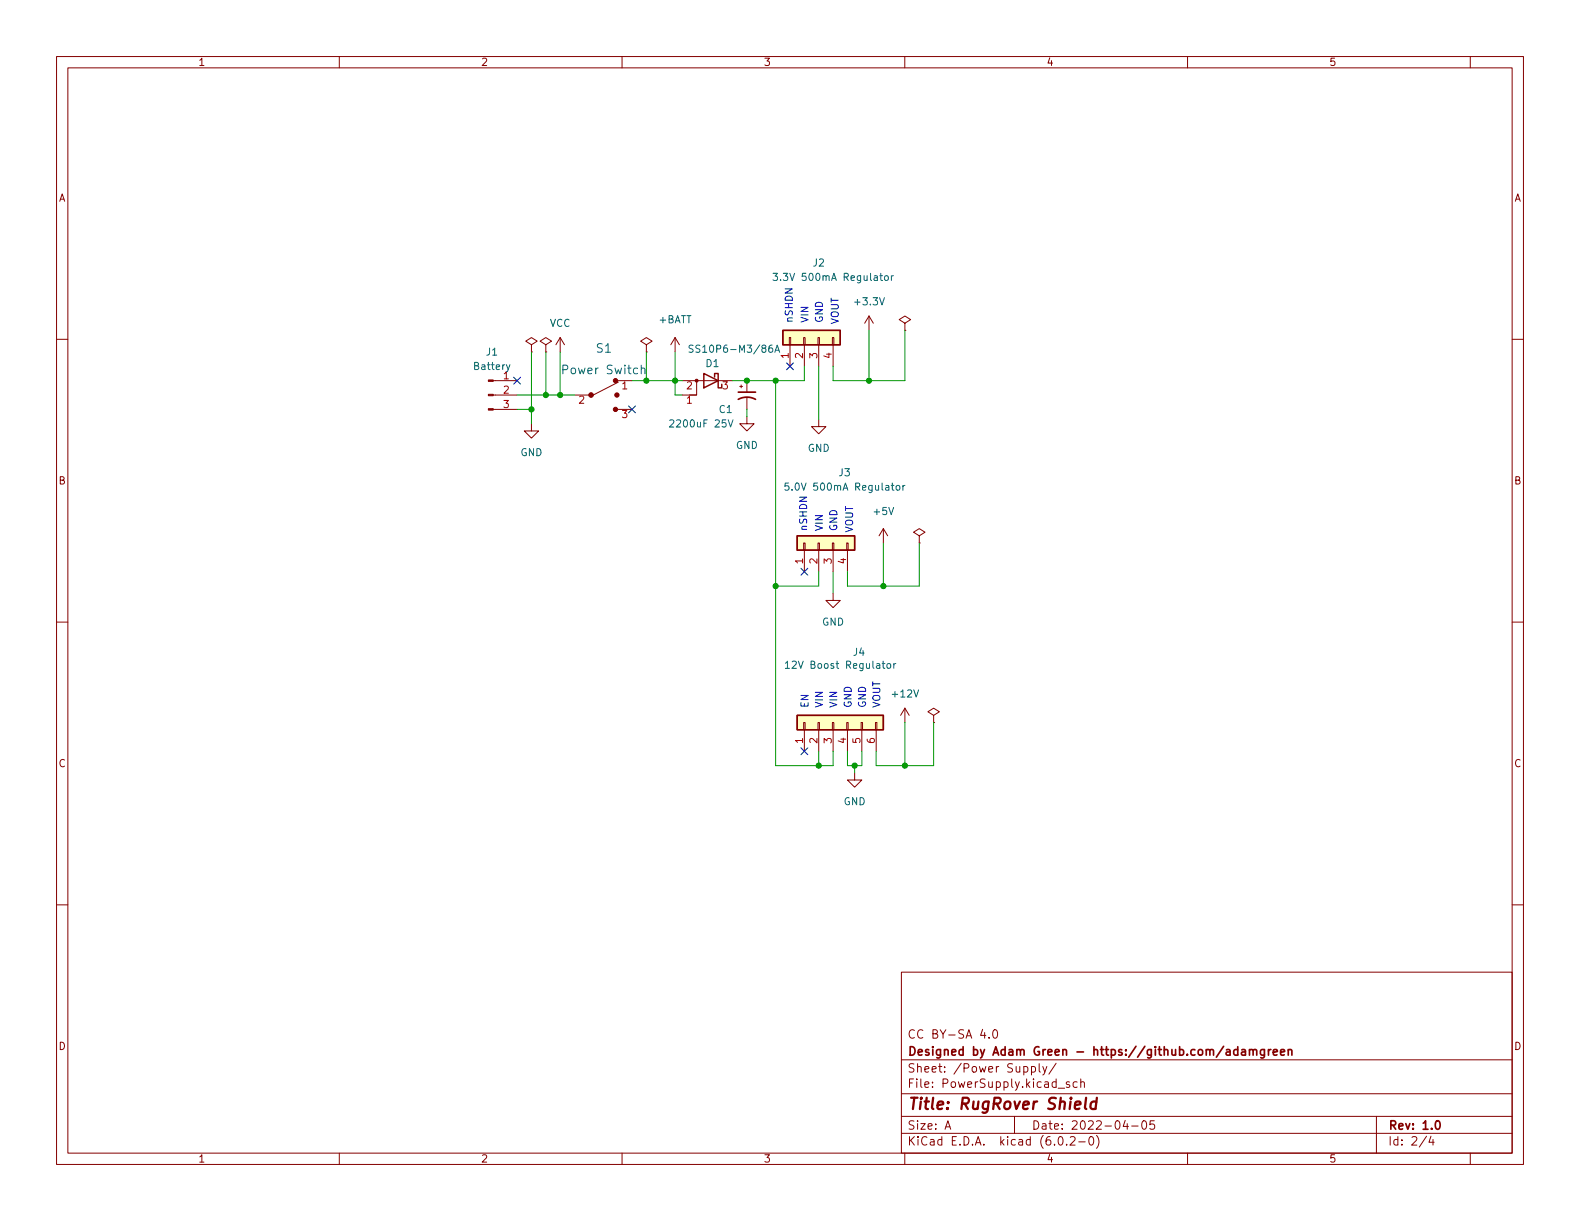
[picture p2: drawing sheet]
<svg xmlns="http://www.w3.org/2000/svg" width="279mm" height="216mm" viewBox="0 0 279 216" stroke-linecap="round" stroke-linejoin="round" font-family="sans-serif">
<g fill="none" stroke="#840000" stroke-width=".18">
<path d="M10 10h259.4v195.9h-259.4zM12 12h255.4v191.9h-255.4zM60 10v2M110 10v2M160 10v2M210 10v2M260 10v2M10 60h2M99.1 59.7l-.8 1.3M99.1 59.7v2.5M99.1 59.7l.7 1.3M119.4 59.7l-.8 1.3"/>
<path d="M119.4 59.7v2.5M119.4 59.7l.7 1.3M139.6 59.7h.2v1.3h-.2zM142.1 59.7h.3v1.3h-.3zM144.7 59.7h.2v1.3h-.2zM147.2 59.7h.2v1.3h-.2zM153.7 55.9l-.8 1.3M153.7 55.9v2.5M153.7 55.9l.7 1.3M160 57.2l1-.7-1-.6-1 .6 1 .7v1.2M160 58.4h.1M267.4 60h2"/>
<path d="M87.2 72.4h4.2M87.2 69.9h4.2M87.2 67.3h4.2M94 61l1-.7-1-.6-1 .6 1 .7v1.2M94 62.2h.1M94 74.9v1.3h1.2l-1.2 1.3-1.3-1.3h1.3M96.5 61l1-.7-1-.6-1 .6 1 .7v1.2M96.5 62.2h.1M101.6 69.9h2.5M109.2 72.4h2.6M109.2 67.3h2.6M109.3 67.6l-4.4 2.3"/>
<path d="M114.3 61l1-.7-1-.6-1 .6 1 .7v1.2M114.3 62.2h.1M120.6 69.9h2.6M120.6 67.3h2.6M129.5 67.3h-6.3v2.6h-1.3M130.8 68.3h.5M131.1 68.1v.5M132.1 73.7v1.2h1.2l-1.2 1.3-1.3-1.3h1.3M132.1 67.3v2M132.1 70.4v2M139.7 61v3.8M142.2 61v3.8"/>
<path d="M144.8 74.2v1.2h1.2l-1.2 1.3-1.3-1.3h1.3M144.8 61v3.8M147.3 61v3.8M142.1 96h.3v1.3h-.3zM142.2 97.3v3.8M144.7 96h.2v1.3h-.2zM144.8 97.3v3.8M147.2 96h.2v1.3h-.2zM147.3 97.3v3.8M149.7 96h.3v1.3h-.3zM149.9 97.3v3.8M156.2 93.5l-.8 1.2"/>
<path d="M156.2 93.5v2.5M156.2 93.5l.8 1.2M162.6 94.7l1-.6-1-.6-1.1 .6 1.1 .6v1.3M162.6 96h.1M10 110h2M147.3 104.9v1.3h1.3l-1.3 1.2-1.3-1.2h1.3M267.4 110h2M142.1 127.8h.3v1.2h-.3zM142.2 129v3.8M144.7 127.8h.2v1.2h-.2zM144.8 129v3.8M147.2 127.8h.2v1.2h-.2z"/>
<path d="M147.3 129v3.8M149.7 127.8h.3v1.2h-.3zM149.9 129v3.8M151.1 136.7v1.2h1.3l-1.3 1.3-1.2-1.3h1.2M152.3 127.8h.2v1.2h-.2zM152.4 129v3.8M154.8 127.8h.3v1.2h-.3zM154.9 129v3.8M160 125.2l-.7 1.3M160 125.2v2.6M160 125.2l.8 1.3M165.1 126.5l1-.6-1-.7-1 .7 1 .6v1.3"/>
<path d="M165.1 127.8h.1M10 160h2M267.4 160h2M159.4 171.9h108v32h-108zM159.4 197.4h108M159.4 193.4h108M159.4 187.4h108M167.1 199.7l.5-1.5 .5 1.5M167.3 199.2h.7M174.9 183.4v.2M175.7 182.2l.2-.1a.81 .81 0 0 1 .6 .6 .81 .81 0 0 1-.3 .8l-.2 .1a.81 .81 0 0 1-.3-1.4zM179.4 197.4v3"/>
<path d="M182.4 188.7l.4-.1 .3 .3v.4l-.1 .2h-.6M182.4 188.6v1.5M183.8 188.1v1.3l.2 .2M184.4 188.6l.4 1M185.1 188.6l-.5 1.3-.2 .2M186.8 188l-1.3 1.9M187.1 192.4h1.2M189.1 191.4l-.3-.1-.3 .2 .1 .2 .5 .2v.3h-.6M190.5 191.4l-.5-.1-.2 .3v.4l.1 .2h.6M191.1 191.4l.2-.1 .4 .1 .1 .9M191.1 190.8v1.5M199 198.1l-.4 1.1h.9"/>
<path d="M199.3 198.7v1M200.1 199.1h1.2M202.1 198.2h.2a.81 .81 0 0 1 .5 .6 .81 .81 0 0 1-.3 .8l-.1 .1a.81 .81 0 0 1-.6-.6 .81 .81 0 0 1 .3-.9zM204.1 198.2h-.7l-.1 .7 .2-.2 .5 .1 .2 .2-.1 .5-.2 .2-.6-.2M243.4 197.4v6.5M60 203.9v2M110 203.9v2M159.4 200.4h108M160 203.9v2M187.3 201h.2a.81 .81 0 0 1 .6 .6 .81 .81 0 0 1-.3 .8l-.2 .1a.81 .81 0 0 1-.6-.6 .81 .81 0 0 1 .3-.9zM188.6 202.3v.2M189.3 201.1l.5-.1 .2 .1 .1 .3-.9 1.1h.9"/>
<path d="M190.8 201.9h1.1M192.8 201h.1a.81 .81 0 0 1 .6 .6 .81 .81 0 0 1-.3 .8l-.2 .1a.81 .81 0 0 1-.5-.6 .81 .81 0 0 1 .3-.9zM193.9 200.8a1.72 1.72 0 0 1 0 2.2M210 203.9v2M252.3 200.9l-1.3 1.9M253 200.9l-.3 1.1h.9M253.4 201.5v1M260 203.9v2"/>
</g>
<g fill="none" stroke="#840000" stroke-width=".3">
<path d="M130.6 69.3h3M130.6 70.6a3.2 3.2 0 0 1 3 0M218.9 185.7l-.4-.1-.3 .3v.4l.1 .2h.6M218.9 185.1v1.5M219.6 185.7h.6v.9M220.2 185.9l-.5 .1a.29 .29 0 0 0-.2 .3 .29 .29 0 0 0 .2 .3l.5-.1M221 185.7l.2-.1 .3 .1 .1 .9M221 185.6v1M221.6 185.8l.2-.2 .4 .1v.9M223.6 185.6v1.2l-.3 .3-.3-.1M223.6 185.7l-.4-.1-.3 .3v.4l.1 .2h.6M224.3 185.6v1"/>
<path d="M224.7 185.6l-.2 .1-.2 .2M225.2 186.1l.7-.2-.1-.2-.4-.1-.2 .2v.7h.6M226.5 186.1l.7-.2-.1-.2-.4-.1-.2 .2v.7h.6M227.8 185.7l.2-.1 .4 .1 .1 .9M227.8 185.6v1M254 198.2h.2a.82 .82 0 0 1 .6 .6 .82 .82 0 0 1-.3 .8l-.2 .1a.81 .81 0 0 1-.6-.6 .81 .81 0 0 1 .3-.9z"/>
</g>
<path d="M192.1 194.1l-.2 1.7 .2 .3M193.9 194.9a.66 .66 0 0 0-1 .3l-.1 .5 .2 .3 .1 .1 .6-.1M194 194.1l-.3 2" fill="none" stroke="#840000" stroke-width=".4"/>
<g fill="#ffffc2" stroke="#ffffc2" stroke-width=".18">
<path d="M138.4 58.4h10.2v2.6h-10.2z"/>
<path d="M141 94.7h10.1v2.6h-10.1z"/>
<path d="M141 126.5h15.2v2.5h-15.2z"/>
</g>
<path d="M138.4 58.4h10.2v2.6h-10.2zM124.5 66l2.5 1.3-2.5 1.3zM126.4 66.7v-.7h.6v2.6h.6v-.7M141 94.7h10.1v2.6h-10.1zM141 126.5h15.2v2.5h-15.2z" fill="none" stroke="#840000" stroke-width=".25"/>
<g fill="none" stroke="#006464" stroke-width=".18">
<path d="M136.7 48.3h.8l-.4 .5 .3 .1v.6l-.1 .1-.6-.1M156.5 48.9l.2-.2 .3 .2 .1 .5-.1 .1-.3 .1-.2-.1zM157.6 48.7v.9M158 48.7l-.4 .3M90.2 64.5l-.5 1.1-.1 .2M113.4 65.2l.2-.1 .4 .1 .1 .9M113.4 64.6v1.5M118.4 74.4l.5-.2 .3 .4-.8 .9h.8M122.6 61.1l-.5-.1-.2 .1v.4l.5 .3 .2 .3-.3 .2-.5-.1M128.8 74.2l.4 1.3 .4-1.3M137 62.3l.4-1.3 .5 1.3M137.1 61.9h.6"/>
<path d="M139.5 85.4h-.6l-.1 .6 .2-.1 .4 .1 .1 .1v.5l-.2 .1-.5-.1M158.6 85.9l.3-.1 .2 .3v.3l-.2 .3-.3-.1-.1-.2zM159.7 85.8v.9M160 85.8l-.3 .3M138.9 117.3l.3-.4v1.3M138.9 118.2h.7M156.9 117.5l.2-.2 .3 .2 .1 .4-.1 .2-.3 .1-.2-.1zM158.1 117.3v.9M158.4 117.3l-.3 .3"/>
</g>
<g fill="#840000" stroke="#840000" stroke-width=".18">
<path d="M86.4 72.3h.8v.2h-.8z"/>
<path d="M86.4 69.7h.8v.3h-.8z"/>
<path d="M86.4 67.2h.8v.2h-.8z"/>
<circle cx="123.2" cy="67.3" r=".25"/>
<circle cx="104.5" cy="69.9" r=".41"/>
<circle cx="108.8" cy="72.4" r=".38"/>
<circle cx="108.8" cy="67.3" r=".38"/>
<circle cx="109.1" cy="69.9" r=".38"/>
</g>
<g fill="none" stroke="#009600" stroke-width=".18">
<path d="M153.7 58.4v8.9M160 58.4v8.9h-12.7v-2.5M91.4 69.9h10.2M91.4 72.4h2.6M94 62.2v12.7M96.5 62.2v7.7M99.1 62.2v7.7M111.8 67.3h8.8M114.3 62.2v5.1M119.4 62.2v7.7h1.2M132.1 67.1v.2M132.1 72.4v1.3"/>
<path d="M137.2 67.1v68.3h10.1v-2.6M142.2 64.8v2.5h-12.7M144.8 64.8v9.4M156.2 96v7.6M162.6 96v7.6h-12.7v-2.5M144.8 101.1v2.5h-7.6M147.3 101.1v3.8M144.8 132.8v2.6M149.9 132.8v2.6h2.5v-2.6M151.1 135.4v1.3M160 127.8v7.6M165.1 127.8v7.6h-10.2v-2.6"/>
</g>
<path d="M90.8 66.7l1.2 1.2M92 66.7l-1.2 1.2M111.2 71.8l1.2 1.2M112.4 71.8l-1.2 1.2M139.1 64.2l1.2 1.2M140.3 64.2l-1.2 1.2M141.6 100.5l1.2 1.2M142.8 100.5l-1.2 1.2M141.6 132.2l1.2 1.3M142.8 132.2l-1.2 1.3" fill="none" stroke="#000084" stroke-width=".18"/>
<g fill="#009600" stroke="#009600" stroke-width=".18">
<circle cx="132.1" cy="67.3" r=".46"/>
<circle cx="137.2" cy="67.3" r=".46"/>
<circle cx="137.2" cy="103.6" r=".46"/>
<circle cx="156.2" cy="103.6" r=".46"/>
<circle cx="96.5" cy="69.9" r=".46"/>
<circle cx="94" cy="72.4" r=".46"/>
<circle cx="114.3" cy="67.3" r=".46"/>
<circle cx="119.4" cy="67.3" r=".46"/>
<circle cx="99.1" cy="69.9" r=".46"/>
<circle cx="144.8" cy="135.4" r=".46"/>
<circle cx="160" cy="135.4" r=".46"/>
<circle cx="151.1" cy="135.4" r=".46"/>
<circle cx="153.7" cy="67.3" r=".46"/>
</g>
<text font-size="2.8" fill="#840000" x="160.4" y="196.2">Title: RugRover Shield</text>
<g font-size="2.1" fill="#006464">
<text x="105.5" y="62.4">S1</text>
<text x="99.9" y="66.2">Power Switch</text>
</g>
<g font-size="2.1" fill="#840000">
<text x="160.4" y="183.6">CC BY-SA 4.0</text>
<text x="160.4" y="189.7">Sheet: /Power Supply/</text>
<text x="160.4" y="186.7">Designed by Adam Green - https://github.com/adamgreen</text>
<text x="160.4" y="192.4">File: PowerSupply.kicad_sch</text>
<text x="160.4" y="202.5">KiCad E.D.A. kicad (6.0.2-0)</text>
<text x="160.4" y="199.7">Size: A</text>
<text x="182.4" y="199.7">Date: 2022-04-05</text>
<text x="245.4" y="199.7">Rev: 1.0</text>
<text x="245.4" y="202.5">Id: 2/4</text>
</g>
<g font-size="1.8" fill="#840000">
<text x="35" y="11.6">1</text>
<text x="85" y="11.6">2</text>
<text x="135" y="11.6">3</text>
<text x="185" y="11.6">4</text>
<text x="235" y="11.6">5</text>
<text x="10.3" y="35.6">A</text>
<text x="267.7" y="35.6">A</text>
<text x="10.3" y="85.7">B</text>
<text x="267.7" y="85.7">B</text>
<text x="10.3" y="135.6">C</text>
<text x="267.7" y="135.6">C</text>
<text x="10.3" y="185.7">D</text>
<text x="267.7" y="185.7">D</text>
<text x="35" y="205.6">1</text>
<text x="85" y="205.6">2</text>
<text x="135" y="205.6">3</text>
<text x="185" y="205.6">4</text>
<text x="235" y="205.6">5</text>
</g>
<g font-size="1.8" fill="#006464">
<text x="143.8" y="47.1">J2</text>
<text x="138" y="49.7">3.3V 500mA Regulator</text>
<text x="151.3" y="54">+3.3V</text>
<text x="97.2" y="57.8">VCC</text>
<text x="116.5" y="57.2">+BATT</text>
<text x="83.9" y="65.4">Battery</text>
<text x="86" y="62.9">J1</text>
<text x="123.2" y="62.4">SS10P6-M3/86A</text>
<text x="124.9" y="64.9">D1</text>
<text x="119.1" y="75.6">2200uF 25V</text>
<text x="127.2" y="73">C1</text>
<text x="92" y="80.6">GND</text>
<text x="130.1" y="79.4">GND</text>
<text x="142.8" y="79.9">GND</text>
<text x="140" y="86.7">5.0V 500mA Regulator</text>
<text x="148.4" y="84.2">J3</text>
<text x="154.6" y="91.1">+5V</text>
<text x="145.4" y="110.6">GND</text>
<text x="139.9" y="118.2">12V Boost Regulator</text>
<text x="150.9" y="116">J4</text>
<text x="157.9" y="123.3">+12V</text>
<text x="149.2" y="142.4">GND</text>
</g>
<g font-size="1.8" fill="#0000c2">
<text x="140.2" y="57.2" transform="rotate(-90 140.2 57.2)">nSHDN</text>
<text x="143" y="57.2" transform="rotate(-90 143 57.2)">VIN</text>
<text x="145.5" y="57.2" transform="rotate(-90 145.5 57.2)">GND</text>
<text x="148.3" y="57.4" transform="rotate(-90 148.3 57.4)">VOUT</text>
<text x="142.7" y="94" transform="rotate(-90 142.7 94)">nSHDN</text>
<text x="145.5" y="94" transform="rotate(-90 145.5 94)">VIN</text>
<text x="148.1" y="94" transform="rotate(-90 148.1 94)">GND</text>
<text x="150.8" y="94.2" transform="rotate(-90 150.8 94.2)">VOUT</text>
<text x="143" y="125.2" transform="rotate(-90 143 125.2)">EN</text>
<text x="145.5" y="125.2" transform="rotate(-90 145.5 125.2)">VIN</text>
<text x="148.1" y="125.2" transform="rotate(-90 148.1 125.2)">VIN</text>
<text x="150.6" y="125.2" transform="rotate(-90 150.6 125.2)">GND</text>
<text x="153.1" y="125.2" transform="rotate(-90 153.1 125.2)">GND</text>
<text x="155.7" y="125.2" transform="rotate(-90 155.7 125.2)">VOUT</text>
</g>
<g font-size="1.8" fill="#a90000">
<text x="139.4" y="63.4" transform="rotate(-90 139.4 63.4)">1</text>
<text x="142" y="63.4" transform="rotate(-90 142 63.4)">2</text>
<text x="144.5" y="63.4" transform="rotate(-90 144.5 63.4)">3</text>
<text x="147.1" y="63.4" transform="rotate(-90 147.1 63.4)">4</text>
<text x="89" y="67.1">1</text>
<text x="89" y="69.6">2</text>
<text x="102.4" y="71.4">2</text>
<text x="110" y="68.8">1</text>
<text x="121.4" y="71.4">1</text>
<text x="121.4" y="68.8">2</text>
<text x="127.8" y="68.8">3</text>
<text x="89" y="72.1">3</text>
<text x="110" y="73.9">3</text>
<text x="142" y="99.7" transform="rotate(-90 142 99.7)">1</text>
<text x="144.5" y="99.7" transform="rotate(-90 144.5 99.7)">2</text>
<text x="147.1" y="99.7" transform="rotate(-90 147.1 99.7)">3</text>
<text x="149.6" y="99.7" transform="rotate(-90 149.6 99.7)">4</text>
<text x="142" y="131.4" transform="rotate(-90 142 131.4)">1</text>
<text x="144.5" y="131.4" transform="rotate(-90 144.5 131.4)">2</text>
<text x="147.1" y="131.4" transform="rotate(-90 147.1 131.4)">3</text>
<text x="149.6" y="131.4" transform="rotate(-90 149.6 131.4)">4</text>
<text x="152.1" y="131.4" transform="rotate(-90 152.1 131.4)">5</text>
<text x="154.7" y="131.4" transform="rotate(-90 154.7 131.4)">6</text>
</g>
</svg>
